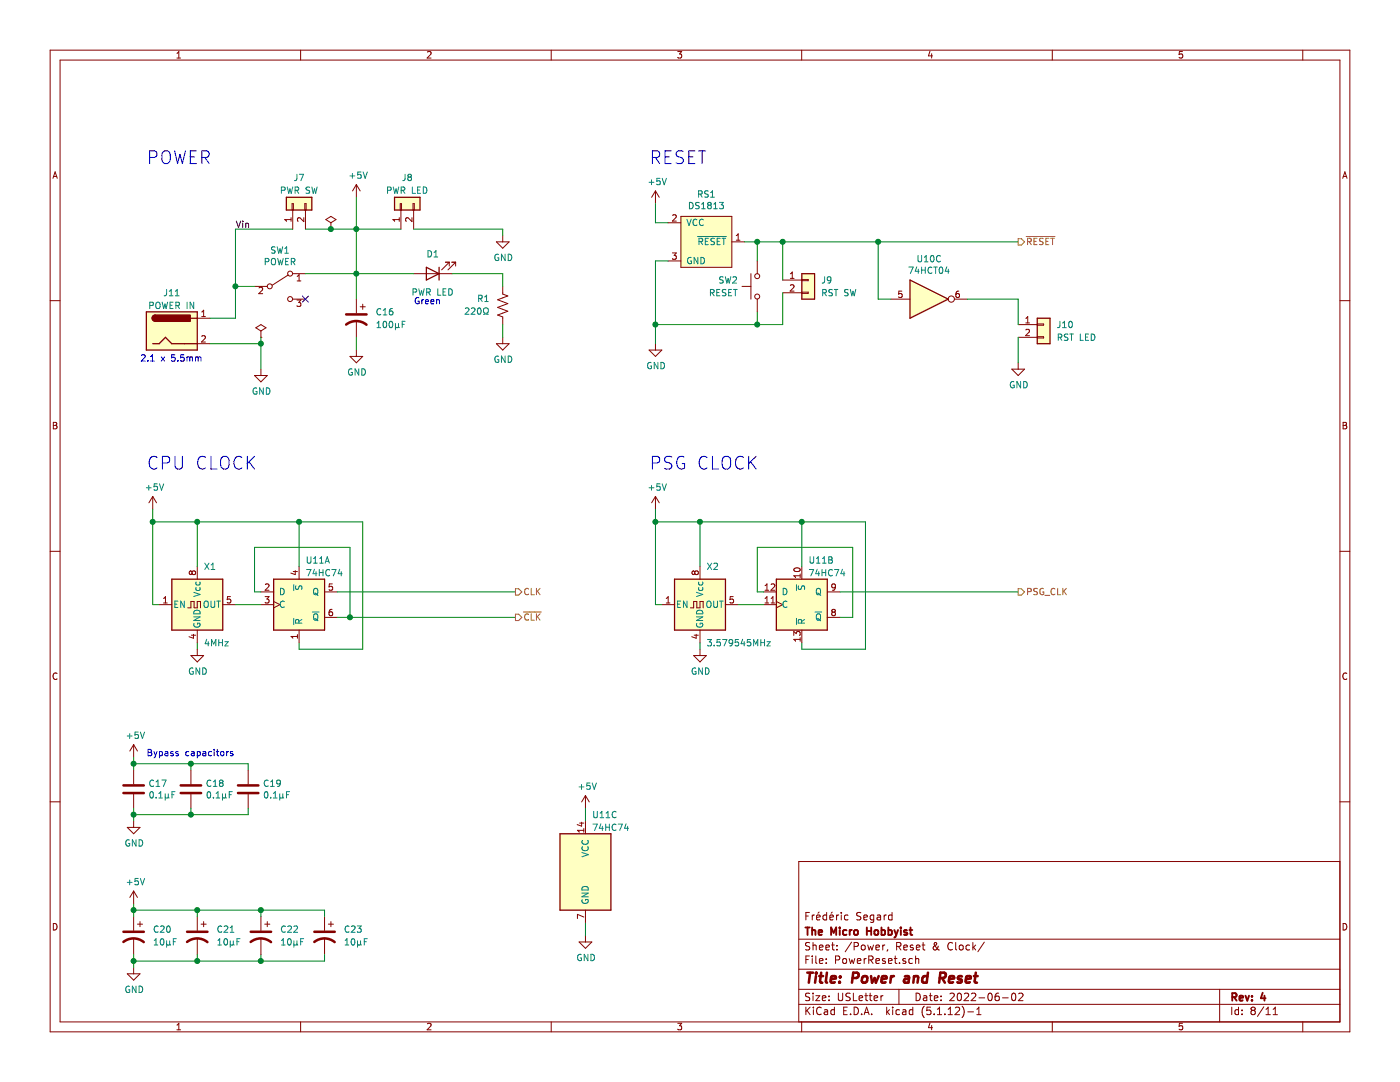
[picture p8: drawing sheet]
EESchema Schematic File Version 4
EELAYER 30 0
EELAYER END
$Descr USLetter 11000 8500
encoding utf-8
Sheet 8 11
Title "Power and Reset"
Date "2022-06-02"
Rev "4"
Comp "The Micro Hobbyist"
Comment1 "Frédéric Segard"
Comment2 ""
Comment3 ""
Comment4 ""
$EndDescr
$Comp
L 0_Fred's_Local_Library:DS1813 RS?
U 1 1
P 5550 1650
AR Path="/636FD437" Ref="RS?"  Part="1" 
AR Path="/62C3F3B9/636FD437" Ref="RS?"  Part="1" 
AR Path="/636AFA21/636FD437" Ref="RS1"  Part="1" 
F 0 "RS1" H 5550 1775 50  0000 C CNN
F 1 "DS1813" H 5550 1684 50  0000 C CNN
F 2 "Package_TO_SOT_THT:TO-92L_Inline_Wide" H 5550 1650 50  0001 C CNN
F 3 "" H 5550 1650 50  0001 C CNN
	1    5550 1650
	1    0    0    -1  
$EndComp
Wire Wire Line
	5250 1750 5150 1750
Wire Wire Line
	5150 1750 5150 1600
$Comp
L power:GND #PWR?
U 1 1
P 5150 2700
AR Path="/636FD446" Ref="#PWR?"  Part="1" 
AR Path="/62C3F3B9/636FD446" Ref="#PWR?"  Part="1" 
AR Path="/636AFA21/636FD446" Ref="#PWR047"  Part="1" 
F 0 "#PWR047" H 5150 2450 50  0001 C CNN
F 1 "GND" H 5155 2527 50  0000 C CNN
F 2 "" H 5150 2700 50  0001 C CNN
F 3 "" H 5150 2700 50  0001 C CNN
	1    5150 2700
	1    0    0    -1  
$EndComp
Wire Wire Line
	5950 2050 5950 1900
Wire Wire Line
	5950 1900 5850 1900
Wire Wire Line
	5950 2450 5950 2550
Wire Wire Line
	5950 2550 5150 2550
Wire Wire Line
	5250 2050 5150 2050
Wire Wire Line
	5150 2050 5150 2550
Connection ~ 5150 2550
Wire Wire Line
	5150 2700 5150 2550
$Comp
L power:+5V #PWR?
U 1 1
P 5150 1600
AR Path="/62918DA6" Ref="#PWR?"  Part="1" 
AR Path="/5F3EA81D/62918DA6" Ref="#PWR?"  Part="1" 
AR Path="/636AFA21/62918DA6" Ref="#PWR044"  Part="1" 
F 0 "#PWR044" H 5150 1450 50  0001 C CNN
F 1 "+5V" H 5165 1773 50  0000 C CNN
F 2 "" H 5150 1600 50  0001 C CNN
F 3 "" H 5150 1600 50  0001 C CNN
	1    5150 1600
	1    0    0    -1  
$EndComp
Wire Wire Line
	5950 1900 6150 1900
Connection ~ 5950 1900
Text Notes 1100 2850 0    50   ~ 0
2.1 x 5.5mm
Wire Wire Line
	3250 2150 2800 2150
Wire Wire Line
	1850 2250 2000 2250
Wire Wire Line
	1850 2500 1850 2250
Wire Wire Line
	1650 2500 1850 2500
$Comp
L Switch:SW_SPDT SW?
U 1 1
P 2200 2250
AR Path="/62918D98" Ref="SW?"  Part="1" 
AR Path="/63885FFC/62918D98" Ref="SW?"  Part="1" 
AR Path="/61BE126B/62918D98" Ref="SW?"  Part="1" 
AR Path="/61D74077/62918D98" Ref="SW?"  Part="1" 
AR Path="/621D2996/62918D98" Ref="SW?"  Part="1" 
AR Path="/636AFA21/62918D98" Ref="SW1"  Part="1" 
F 0 "SW1" H 2200 2535 50  0000 C CNN
F 1 "POWER" H 2200 2444 50  0000 C CNN
F 2 "0_Fred's_Local_Library:Microswitch_3mm_spacing_2" H 2200 2250 50  0001 C CNN
F 3 "~" H 2200 2250 50  0001 C CNN
	1    2200 2250
	1    0    0    -1  
$EndComp
$Comp
L Device:LED D?
U 1 1
P 3400 2150
AR Path="/62918D99" Ref="D?"  Part="1" 
AR Path="/63885FFC/62918D99" Ref="D?"  Part="1" 
AR Path="/61BE126B/62918D99" Ref="D?"  Part="1" 
AR Path="/61D74077/62918D99" Ref="D?"  Part="1" 
AR Path="/621D2996/62918D99" Ref="D?"  Part="1" 
AR Path="/636AFA21/62918D99" Ref="D1"  Part="1" 
F 0 "D1" H 3400 2000 50  0000 C CNN
F 1 "PWR LED" H 3400 2300 50  0000 C CNN
F 2 "LED_THT:LED_D3.0mm" H 3400 2150 50  0001 C CNN
F 3 "~" H 3400 2150 50  0001 C CNN
	1    3400 2150
	-1   0    0    1   
$EndComp
NoConn ~ 2400 2350
$Comp
L power:GND #PWR?
U 1 1
P 2050 2900
AR Path="/62918D9A" Ref="#PWR?"  Part="1" 
AR Path="/60CF5668/62918D9A" Ref="#PWR?"  Part="1" 
AR Path="/63885FFC/62918D9A" Ref="#PWR?"  Part="1" 
AR Path="/61BE126B/62918D9A" Ref="#PWR?"  Part="1" 
AR Path="/61D74077/62918D9A" Ref="#PWR?"  Part="1" 
AR Path="/621D2996/62918D9A" Ref="#PWR?"  Part="1" 
AR Path="/636AFA21/62918D9A" Ref="#PWR050"  Part="1" 
F 0 "#PWR050" H 2050 2650 50  0001 C CNN
F 1 "GND" H 2055 2727 50  0000 C CNN
F 2 "" H 2050 2900 50  0001 C CNN
F 3 "" H 2050 2900 50  0001 C CNN
	1    2050 2900
	1    0    0    -1  
$EndComp
Connection ~ 2800 2150
$Comp
L power:PWR_FLAG #FLG?
U 1 1
P 2050 2650
AR Path="/62AB6959" Ref="#FLG?"  Part="1" 
AR Path="/5F3EA81D/62AB6959" Ref="#FLG?"  Part="1" 
AR Path="/60CF5668/62AB6959" Ref="#FLG?"  Part="1" 
AR Path="/63885FFC/62AB6959" Ref="#FLG?"  Part="1" 
AR Path="/61BE126B/62AB6959" Ref="#FLG?"  Part="1" 
AR Path="/61D74077/62AB6959" Ref="#FLG?"  Part="1" 
AR Path="/621D2996/62AB6959" Ref="#FLG?"  Part="1" 
AR Path="/636AFA21/62AB6959" Ref="#FLG02"  Part="1" 
F 0 "#FLG02" H 2050 2725 50  0001 C CNN
F 1 "PWR_FLAG" V 2050 2778 50  0001 L CNN
F 2 "" H 2050 2650 50  0001 C CNN
F 3 "~" H 2050 2650 50  0001 C CNN
	1    2050 2650
	1    0    0    -1  
$EndComp
$Comp
L power:PWR_FLAG #FLG?
U 1 1
P 2600 1800
AR Path="/62AB695A" Ref="#FLG?"  Part="1" 
AR Path="/5F3EA81D/62AB695A" Ref="#FLG?"  Part="1" 
AR Path="/60CF5668/62AB695A" Ref="#FLG?"  Part="1" 
AR Path="/63885FFC/62AB695A" Ref="#FLG?"  Part="1" 
AR Path="/61BE126B/62AB695A" Ref="#FLG?"  Part="1" 
AR Path="/61D74077/62AB695A" Ref="#FLG?"  Part="1" 
AR Path="/621D2996/62AB695A" Ref="#FLG?"  Part="1" 
AR Path="/636AFA21/62AB695A" Ref="#FLG01"  Part="1" 
F 0 "#FLG01" H 2600 1875 50  0001 C CNN
F 1 "PWR_FLAG" V 2600 1928 50  0001 L CNN
F 2 "" H 2600 1800 50  0001 C CNN
F 3 "~" H 2600 1800 50  0001 C CNN
	1    2600 1800
	1    0    0    -1  
$EndComp
$Comp
L power:+5V #PWR?
U 1 1
P 2800 1550
AR Path="/62918D84" Ref="#PWR?"  Part="1" 
AR Path="/5F3EA81D/62918D84" Ref="#PWR?"  Part="1" 
AR Path="/60CF5668/62918D84" Ref="#PWR?"  Part="1" 
AR Path="/63885FFC/62918D84" Ref="#PWR?"  Part="1" 
AR Path="/61BE126B/62918D84" Ref="#PWR?"  Part="1" 
AR Path="/61D74077/62918D84" Ref="#PWR?"  Part="1" 
AR Path="/621D2996/62918D84" Ref="#PWR?"  Part="1" 
AR Path="/636AFA21/62918D84" Ref="#PWR043"  Part="1" 
F 0 "#PWR043" H 2800 1400 50  0001 C CNN
F 1 "+5V" H 2815 1723 50  0000 C CNN
F 2 "" H 2800 1550 50  0001 C CNN
F 3 "" H 2800 1550 50  0001 C CNN
	1    2800 1550
	1    0    0    -1  
$EndComp
Wire Wire Line
	2050 2900 2050 2700
$Comp
L Connector_Generic:Conn_01x02 J?
U 1 1
P 2300 1600
AR Path="/63885FFC/61E53ABB" Ref="J?"  Part="1" 
AR Path="/61BE126B/61E53ABB" Ref="J?"  Part="1" 
AR Path="/61E53ABB" Ref="J?"  Part="1" 
AR Path="/61D74077/61E53ABB" Ref="J?"  Part="1" 
AR Path="/621D2996/61E53ABB" Ref="J?"  Part="1" 
AR Path="/636AFA21/61E53ABB" Ref="J7"  Part="1" 
F 0 "J7" V 2500 1550 50  0000 C CNN
F 1 "PWR SW" V 2400 1550 50  0000 C CNN
F 2 "Connector_PinHeader_2.54mm:PinHeader_1x02_P2.54mm_Vertical" H 2300 1600 50  0001 C CNN
F 3 "~" H 2300 1600 50  0001 C CNN
	1    2300 1600
	0    -1   -1   0   
$EndComp
Wire Wire Line
	1850 2250 1850 1800
Wire Wire Line
	1850 1800 2300 1800
Connection ~ 1850 2250
Wire Wire Line
	3150 1800 2800 1800
Connection ~ 2800 1800
Wire Wire Line
	2800 1800 2800 2150
$Comp
L Connector_Generic:Conn_01x02 J?
U 1 1
P 3150 1600
AR Path="/63885FFC/61E53ADF" Ref="J?"  Part="1" 
AR Path="/61BE126B/61E53ADF" Ref="J?"  Part="1" 
AR Path="/61E53ADF" Ref="J?"  Part="1" 
AR Path="/61D74077/61E53ADF" Ref="J?"  Part="1" 
AR Path="/621D2996/61E53ADF" Ref="J?"  Part="1" 
AR Path="/636AFA21/61E53ADF" Ref="J8"  Part="1" 
F 0 "J8" V 3350 1550 50  0000 C CNN
F 1 "PWR LED" V 3250 1550 50  0000 C CNN
F 2 "Connector_PinHeader_2.54mm:PinHeader_1x02_P2.54mm_Vertical" H 3150 1600 50  0001 C CNN
F 3 "~" H 3150 1600 50  0001 C CNN
	1    3150 1600
	0    -1   -1   0   
$EndComp
Wire Wire Line
	2400 1800 2600 1800
Wire Wire Line
	2800 1550 2800 1800
Wire Wire Line
	2050 2650 2050 2700
$Comp
L Connector:Barrel_Jack J?
U 1 1
P 1350 2600
AR Path="/60CF5668/62918D85" Ref="J?"  Part="1" 
AR Path="/62918D85" Ref="J?"  Part="1" 
AR Path="/63885FFC/62918D85" Ref="J?"  Part="1" 
AR Path="/61BE126B/62918D85" Ref="J?"  Part="1" 
AR Path="/61D74077/62918D85" Ref="J?"  Part="1" 
AR Path="/621D2996/62918D85" Ref="J?"  Part="1" 
AR Path="/636AFA21/62918D85" Ref="J11"  Part="1" 
F 0 "J11" H 1350 2900 50  0000 C CNN
F 1 "POWER IN" H 1350 2800 50  0000 C CNN
F 2 "Connector_BarrelJack:BarrelJack_Horizontal" H 1400 2560 50  0001 C CNN
F 3 "~" H 1400 2560 50  0001 C CNN
	1    1350 2600
	1    0    0    -1  
$EndComp
Text Notes 3250 2400 0    50   ~ 0
Green
$Comp
L Device:C C?
U 1 1
P 1050 6200
AR Path="/6229247C" Ref="C?"  Part="1" 
AR Path="/63D20D31/6229247C" Ref="C?"  Part="1" 
AR Path="/62C3F3B9/6229247C" Ref="C?"  Part="1" 
AR Path="/636AFA21/6229247C" Ref="C17"  Part="1" 
F 0 "C17" H 1165 6246 50  0000 L CNN
F 1 "0.1µF" H 1165 6155 50  0000 L CNN
F 2 "Capacitor_THT:C_Disc_D3.0mm_W1.6mm_P2.50mm" H 1088 6050 50  0001 C CNN
F 3 "~" H 1050 6200 50  0001 C CNN
	1    1050 6200
	1    0    0    -1  
$EndComp
$Comp
L power:GND #PWR?
U 1 1
P 1050 6450
AR Path="/62292482" Ref="#PWR?"  Part="1" 
AR Path="/63D20D31/62292482" Ref="#PWR?"  Part="1" 
AR Path="/62C3F3B9/62292482" Ref="#PWR?"  Part="1" 
AR Path="/636AFA21/62292482" Ref="#PWR057"  Part="1" 
F 0 "#PWR057" H 1050 6200 50  0001 C CNN
F 1 "GND" H 1055 6277 50  0000 C CNN
F 2 "" H 1050 6450 50  0001 C CNN
F 3 "" H 1050 6450 50  0001 C CNN
	1    1050 6450
	1    0    0    -1  
$EndComp
$Comp
L power:+5V #PWR?
U 1 1
P 1050 5950
AR Path="/62AB6964" Ref="#PWR?"  Part="1" 
AR Path="/63D20D31/62AB6964" Ref="#PWR?"  Part="1" 
AR Path="/62C3F3B9/62AB6964" Ref="#PWR?"  Part="1" 
AR Path="/636AFA21/62AB6964" Ref="#PWR055"  Part="1" 
F 0 "#PWR055" H 1050 5800 50  0001 C CNN
F 1 "+5V" H 1065 6123 50  0000 C CNN
F 2 "" H 1050 5950 50  0001 C CNN
F 3 "" H 1050 5950 50  0001 C CNN
	1    1050 5950
	1    0    0    -1  
$EndComp
Text Notes 1150 5950 0    50   ~ 0
Bypass capacitors
$Comp
L Connector_Generic:Conn_01x02 J?
U 1 1
P 6350 2200
AR Path="/63885FFC/61CE43E2" Ref="J?"  Part="1" 
AR Path="/61BE126B/61CE43E2" Ref="J?"  Part="1" 
AR Path="/61CE43E2" Ref="J?"  Part="1" 
AR Path="/61D74077/61CE43E2" Ref="J?"  Part="1" 
AR Path="/621D2996/61CE43E2" Ref="J?"  Part="1" 
AR Path="/636AFA21/61CE43E2" Ref="J9"  Part="1" 
F 0 "J9" H 6450 2200 50  0000 L CNN
F 1 "RST SW" H 6450 2100 50  0000 L CNN
F 2 "Connector_PinHeader_2.54mm:PinHeader_1x02_P2.54mm_Vertical" H 6350 2200 50  0001 C CNN
F 3 "~" H 6350 2200 50  0001 C CNN
	1    6350 2200
	1    0    0    -1  
$EndComp
Wire Wire Line
	6150 2200 6150 1900
Wire Wire Line
	6150 2300 6150 2550
Wire Wire Line
	6150 2550 5950 2550
Connection ~ 5950 2550
$Comp
L Switch:SW_Push SW2
U 1 1
P 5950 2250
F 0 "SW2" V 5900 2400 50  0000 L CNN
F 1 "RESET" V 6000 2400 50  0000 L CNN
F 2 "Button_Switch_THT:SW_PUSH_6mm" H 5950 2450 50  0001 C CNN
F 3 "~" H 5950 2450 50  0001 C CNN
	1    5950 2250
	0    -1   1    0   
$EndComp
Text HLabel 8000 1900 2    50   Output ~ 0
~RESET
Wire Wire Line
	3550 2150 3950 2150
Wire Wire Line
	3950 2150 3950 2250
$Comp
L Device:R_US R?
U 1 1
P 3950 2400
AR Path="/62A4F544" Ref="R?"  Part="1" 
AR Path="/62C3F3B9/62A4F544" Ref="R?"  Part="1" 
AR Path="/61D84C49/62A4F544" Ref="R?"  Part="1" 
AR Path="/636AFA21/62A4F544" Ref="R1"  Part="1" 
F 0 "R1" H 4050 2350 50  0000 L CNN
F 1 "220Ω" H 4050 2450 50  0000 L CNN
F 2 "Resistor_THT:R_Axial_DIN0207_L6.3mm_D2.5mm_P10.16mm_Horizontal" V 3990 2390 50  0001 C CNN
F 3 "~" H 3950 2400 50  0001 C CNN
	1    3950 2400
	-1   0    0    1   
$EndComp
$Comp
L power:GND #PWR?
U 1 1
P 3950 2650
AR Path="/62918D96" Ref="#PWR?"  Part="1" 
AR Path="/60CF5668/62918D96" Ref="#PWR?"  Part="1" 
AR Path="/63885FFC/62918D96" Ref="#PWR?"  Part="1" 
AR Path="/61BE126B/62918D96" Ref="#PWR?"  Part="1" 
AR Path="/61D74077/62918D96" Ref="#PWR?"  Part="1" 
AR Path="/621D2996/62918D96" Ref="#PWR?"  Part="1" 
AR Path="/636AFA21/62918D96" Ref="#PWR046"  Part="1" 
F 0 "#PWR046" H 3950 2400 50  0001 C CNN
F 1 "GND" H 3955 2477 50  0000 C CNN
F 2 "" H 3950 2650 50  0001 C CNN
F 3 "" H 3950 2650 50  0001 C CNN
	1    3950 2650
	1    0    0    -1  
$EndComp
Wire Wire Line
	3950 2650 3950 2550
Wire Wire Line
	3250 1800 3950 1800
Wire Wire Line
	3950 1800 3950 1850
$Comp
L power:GND #PWR?
U 1 1
P 3950 1850
AR Path="/62A5573E" Ref="#PWR?"  Part="1" 
AR Path="/60CF5668/62A5573E" Ref="#PWR?"  Part="1" 
AR Path="/63885FFC/62A5573E" Ref="#PWR?"  Part="1" 
AR Path="/61BE126B/62A5573E" Ref="#PWR?"  Part="1" 
AR Path="/61D74077/62A5573E" Ref="#PWR?"  Part="1" 
AR Path="/621D2996/62A5573E" Ref="#PWR?"  Part="1" 
AR Path="/636AFA21/62A5573E" Ref="#PWR045"  Part="1" 
F 0 "#PWR045" H 3950 1600 50  0001 C CNN
F 1 "GND" H 3955 1677 50  0000 C CNN
F 2 "" H 3950 1850 50  0001 C CNN
F 3 "" H 3950 1850 50  0001 C CNN
	1    3950 1850
	1    0    0    -1  
$EndComp
Wire Wire Line
	1050 6350 1050 6400
Wire Wire Line
	1050 5950 1050 6000
Wire Wire Line
	2850 5100 2850 4100
$Comp
L power:GND #PWR?
U 1 1
P 4600 7350
AR Path="/61F09070" Ref="#PWR?"  Part="1" 
AR Path="/63D20D31/61F09070" Ref="#PWR?"  Part="1" 
AR Path="/62C3F3B9/61F09070" Ref="#PWR?"  Part="1" 
AR Path="/61D84C49/61F09070" Ref="#PWR?"  Part="1" 
AR Path="/636AFA21/61F09070" Ref="#PWR059"  Part="1" 
F 0 "#PWR059" H 4600 7100 50  0001 C CNN
F 1 "GND" H 4605 7177 50  0000 C CNN
F 2 "" H 4600 7350 50  0001 C CNN
F 3 "" H 4600 7350 50  0001 C CNN
	1    4600 7350
	1    0    0    -1  
$EndComp
$Comp
L power:+5V #PWR?
U 1 1
P 4600 6350
AR Path="/61F09076" Ref="#PWR?"  Part="1" 
AR Path="/63D20D31/61F09076" Ref="#PWR?"  Part="1" 
AR Path="/62C3F3B9/61F09076" Ref="#PWR?"  Part="1" 
AR Path="/61D84C49/61F09076" Ref="#PWR?"  Part="1" 
AR Path="/636AFA21/61F09076" Ref="#PWR056"  Part="1" 
F 0 "#PWR056" H 4600 6200 50  0001 C CNN
F 1 "+5V" H 4615 6523 50  0000 C CNN
F 2 "" H 4600 6350 50  0001 C CNN
F 3 "" H 4600 6350 50  0001 C CNN
	1    4600 6350
	1    0    0    -1  
$EndComp
$Comp
L 74xx:74HC74 U?
U 3 1
P 4600 6850
AR Path="/61F0907C" Ref="U?"  Part="3" 
AR Path="/63D20D31/61F0907C" Ref="U?"  Part="3" 
AR Path="/62C3F3B9/61F0907C" Ref="U?"  Part="3" 
AR Path="/61D84C49/61F0907C" Ref="U?"  Part="3" 
AR Path="/636AFA21/61F0907C" Ref="U11"  Part="3" 
F 0 "U11" H 4650 7300 50  0000 L CNN
F 1 "74HC74" H 4650 7200 50  0000 L CNN
F 2 "Package_DIP:DIP-14_W7.62mm_Socket" H 4600 6850 50  0001 C CNN
F 3 "74xx/74hc_hct74.pdf" H 4600 6850 50  0001 C CNN
	3    4600 6850
	1    0    0    -1  
$EndComp
Wire Wire Line
	4600 7350 4600 7250
Wire Wire Line
	4600 6450 4600 6350
$Comp
L 74xx:74HC74 U?
U 1 1
P 2350 4750
AR Path="/61F090A6" Ref="U?"  Part="1" 
AR Path="/63D20D31/61F090A6" Ref="U?"  Part="1" 
AR Path="/62C3F3B9/61F090A6" Ref="U?"  Part="1" 
AR Path="/61D84C49/61F090A6" Ref="U?"  Part="2" 
AR Path="/636AFA21/61F090A6" Ref="U11"  Part="1" 
F 0 "U11" H 2400 5100 50  0000 L CNN
F 1 "74HC74" H 2400 5000 50  0000 L CNN
F 2 "Package_DIP:DIP-14_W7.62mm_Socket" H 2350 4750 50  0001 C CNN
F 3 "74xx/74hc_hct74.pdf" H 2350 4750 50  0001 C CNN
	1    2350 4750
	1    0    0    -1  
$EndComp
$Comp
L Oscillator:CXO_DIP8 X?
U 1 1
P 1550 4750
AR Path="/62918D8A" Ref="X?"  Part="1" 
AR Path="/60CF5668/62918D8A" Ref="X?"  Part="1" 
AR Path="/63D20D31/62918D8A" Ref="X?"  Part="1" 
AR Path="/62C3F3B9/62918D8A" Ref="X?"  Part="1" 
AR Path="/61D84C49/62918D8A" Ref="X?"  Part="1" 
AR Path="/636AFA21/62918D8A" Ref="X1"  Part="1" 
F 0 "X1" H 1600 5050 50  0000 L CNN
F 1 "4MHz" H 1600 4450 50  0000 L CNN
F 2 "Oscillator:Oscillator_DIP-8" H 2000 4400 50  0001 C CNN
F 3 "http://cdn-reichelt.de/documents/datenblatt/B400/OSZI.pdf" H 1450 4750 50  0001 C CNN
	1    1550 4750
	1    0    0    -1  
$EndComp
Wire Wire Line
	1200 4000 1200 4100
Wire Wire Line
	1550 5050 1550 5100
$Comp
L power:GND #PWR?
U 1 1
P 1550 5100
AR Path="/62918D8B" Ref="#PWR?"  Part="1" 
AR Path="/63D20D31/62918D8B" Ref="#PWR?"  Part="1" 
AR Path="/62C3F3B9/62918D8B" Ref="#PWR?"  Part="1" 
AR Path="/61D84C49/62918D8B" Ref="#PWR?"  Part="1" 
AR Path="/636AFA21/62918D8B" Ref="#PWR053"  Part="1" 
F 0 "#PWR053" H 1550 4850 50  0001 C CNN
F 1 "GND" H 1555 4927 50  0000 C CNN
F 2 "" H 1550 5100 50  0001 C CNN
F 3 "" H 1550 5100 50  0001 C CNN
	1    1550 5100
	1    0    0    -1  
$EndComp
$Comp
L power:+5V #PWR?
U 1 1
P 1200 4000
AR Path="/62918D8C" Ref="#PWR?"  Part="1" 
AR Path="/63D20D31/62918D8C" Ref="#PWR?"  Part="1" 
AR Path="/62C3F3B9/62918D8C" Ref="#PWR?"  Part="1" 
AR Path="/61D84C49/62918D8C" Ref="#PWR?"  Part="1" 
AR Path="/636AFA21/62918D8C" Ref="#PWR051"  Part="1" 
F 0 "#PWR051" H 1200 3850 50  0001 C CNN
F 1 "+5V" H 1215 4173 50  0000 C CNN
F 2 "" H 1200 4000 50  0001 C CNN
F 3 "" H 1200 4000 50  0001 C CNN
	1    1200 4000
	1    0    0    -1  
$EndComp
Wire Wire Line
	1250 4750 1200 4750
Wire Wire Line
	2650 4850 2750 4850
Wire Wire Line
	2750 4850 2750 4300
Wire Wire Line
	2750 4300 2000 4300
Wire Wire Line
	2000 4650 2050 4650
Wire Wire Line
	2350 5050 2350 5100
Wire Wire Line
	2350 5100 2850 5100
Wire Wire Line
	2850 4100 2350 4100
Wire Wire Line
	2350 4450 2350 4100
Connection ~ 2350 4100
Connection ~ 1200 4100
Wire Wire Line
	1200 4100 1200 4750
Wire Wire Line
	1550 4450 1550 4100
Wire Wire Line
	1200 4100 1550 4100
Connection ~ 1550 4100
Wire Wire Line
	2000 4300 2000 4650
Wire Wire Line
	1550 4100 2350 4100
Text HLabel 4050 4650 2    50   Output ~ 0
CLK
Text HLabel 4050 4850 2    50   Output ~ 0
~CLK
Wire Wire Line
	1500 6400 1050 6400
Wire Wire Line
	1500 6000 1050 6000
Wire Wire Line
	1500 6350 1500 6400
Wire Wire Line
	1500 6050 1500 6000
$Comp
L Device:C C?
U 1 1
P 1500 6200
AR Path="/62918D8D" Ref="C?"  Part="1" 
AR Path="/63D20D31/62918D8D" Ref="C?"  Part="1" 
AR Path="/62C3F3B9/62918D8D" Ref="C?"  Part="1" 
AR Path="/61D84C49/62918D8D" Ref="C?"  Part="1" 
AR Path="/636AFA21/62918D8D" Ref="C18"  Part="1" 
F 0 "C18" H 1615 6246 50  0000 L CNN
F 1 "0.1µF" H 1615 6155 50  0000 L CNN
F 2 "Capacitor_THT:C_Disc_D3.0mm_W1.6mm_P2.50mm" H 1538 6050 50  0001 C CNN
F 3 "~" H 1500 6200 50  0001 C CNN
	1    1500 6200
	1    0    0    -1  
$EndComp
Text Notes 1150 1300 0    100  ~ 0
POWER
Text Notes 1150 3700 0    100  ~ 0
CPU CLOCK
Text Notes 5100 1300 0    100  ~ 0
RESET
Wire Wire Line
	2400 2150 2800 2150
Connection ~ 2600 1800
Wire Wire Line
	2600 1800 2800 1800
Connection ~ 1050 6000
Wire Wire Line
	1050 6000 1050 6050
Connection ~ 1050 6400
Wire Wire Line
	1050 6400 1050 6450
$Comp
L Device:CP1 C?
U 1 1
P 2800 2500
AR Path="/61BE126B/62555D1D" Ref="C?"  Part="1" 
AR Path="/62555D1D" Ref="C?"  Part="1" 
AR Path="/61D74077/62555D1D" Ref="C?"  Part="1" 
AR Path="/621D2996/62555D1D" Ref="C?"  Part="1" 
AR Path="/636AFA21/62555D1D" Ref="C16"  Part="1" 
AR Path="/61DA6806/62555D1D" Ref="C?"  Part="1" 
F 0 "C16" H 2650 2550 50  0000 R CNN
F 1 "100µF" H 2650 2450 50  0000 R CNN
F 2 "Capacitor_THT:CP_Radial_D8.0mm_P3.80mm" H 2800 2500 50  0001 C CNN
F 3 "~" H 2800 2500 50  0001 C CNN
	1    2800 2500
	-1   0    0    -1  
$EndComp
Wire Wire Line
	2800 2350 2800 2150
Wire Wire Line
	2800 2650 2800 2750
$Comp
L power:GND #PWR?
U 1 1
P 2800 2750
AR Path="/625622D9" Ref="#PWR?"  Part="1" 
AR Path="/60CF5668/625622D9" Ref="#PWR?"  Part="1" 
AR Path="/63885FFC/625622D9" Ref="#PWR?"  Part="1" 
AR Path="/61BE126B/625622D9" Ref="#PWR?"  Part="1" 
AR Path="/61D74077/625622D9" Ref="#PWR?"  Part="1" 
AR Path="/621D2996/625622D9" Ref="#PWR?"  Part="1" 
AR Path="/636AFA21/625622D9" Ref="#PWR048"  Part="1" 
F 0 "#PWR048" H 2800 2500 50  0001 C CNN
F 1 "GND" H 2805 2577 50  0000 C CNN
F 2 "" H 2800 2750 50  0001 C CNN
F 3 "" H 2800 2750 50  0001 C CNN
	1    2800 2750
	1    0    0    -1  
$EndComp
Connection ~ 2050 2700
Wire Wire Line
	1650 2700 2050 2700
$Comp
L Device:CP1 C?
U 1 1
P 1050 7350
AR Path="/61BE126B/628A1911" Ref="C?"  Part="1" 
AR Path="/628A1911" Ref="C?"  Part="1" 
AR Path="/61D74077/628A1911" Ref="C?"  Part="1" 
AR Path="/621D2996/628A1911" Ref="C?"  Part="1" 
AR Path="/636AFA21/628A1911" Ref="C20"  Part="1" 
AR Path="/61DA6806/628A1911" Ref="C?"  Part="1" 
F 0 "C20" H 900 7400 50  0000 R CNN
F 1 "10µF" H 900 7300 50  0000 R CNN
F 2 "Capacitor_THT:CP_Radial_D6.3mm_P2.50mm" H 1050 7350 50  0001 C CNN
F 3 "~" H 1050 7350 50  0001 C CNN
	1    1050 7350
	-1   0    0    -1  
$EndComp
$Comp
L Device:CP1 C?
U 1 1
P 1550 7350
AR Path="/61BE126B/628A1917" Ref="C?"  Part="1" 
AR Path="/628A1917" Ref="C?"  Part="1" 
AR Path="/61D74077/628A1917" Ref="C?"  Part="1" 
AR Path="/621D2996/628A1917" Ref="C?"  Part="1" 
AR Path="/636AFA21/628A1917" Ref="C21"  Part="1" 
AR Path="/61DA6806/628A1917" Ref="C?"  Part="1" 
F 0 "C21" H 1400 7400 50  0000 R CNN
F 1 "10µF" H 1400 7300 50  0000 R CNN
F 2 "Capacitor_THT:CP_Radial_D6.3mm_P2.50mm" H 1550 7350 50  0001 C CNN
F 3 "~" H 1550 7350 50  0001 C CNN
	1    1550 7350
	-1   0    0    -1  
$EndComp
$Comp
L Device:CP1 C?
U 1 1
P 2050 7350
AR Path="/61BE126B/628A191D" Ref="C?"  Part="1" 
AR Path="/628A191D" Ref="C?"  Part="1" 
AR Path="/61D74077/628A191D" Ref="C?"  Part="1" 
AR Path="/621D2996/628A191D" Ref="C?"  Part="1" 
AR Path="/636AFA21/628A191D" Ref="C22"  Part="1" 
AR Path="/61DA6806/628A191D" Ref="C?"  Part="1" 
F 0 "C22" H 1900 7400 50  0000 R CNN
F 1 "10µF" H 1900 7300 50  0000 R CNN
F 2 "Capacitor_THT:CP_Radial_D6.3mm_P2.50mm" H 2050 7350 50  0001 C CNN
F 3 "~" H 2050 7350 50  0001 C CNN
	1    2050 7350
	-1   0    0    -1  
$EndComp
$Comp
L power:GND #PWR?
U 1 1
P 1050 7600
AR Path="/61DA6806/62918D93" Ref="#PWR?"  Part="1" 
AR Path="/636AFA21/62918D93" Ref="#PWR060"  Part="1" 
F 0 "#PWR060" H 1050 7350 50  0001 C CNN
F 1 "GND" H 1055 7427 50  0000 C CNN
F 2 "" H 1050 7600 50  0001 C CNN
F 3 "" H 1050 7600 50  0001 C CNN
	1    1050 7600
	1    0    0    -1  
$EndComp
$Comp
L power:+5V #PWR?
U 1 1
P 1050 7100
AR Path="/61D87109/62918D94" Ref="#PWR?"  Part="1" 
AR Path="/62918D94" Ref="#PWR?"  Part="1" 
AR Path="/61DA6806/62918D94" Ref="#PWR?"  Part="1" 
AR Path="/636AFA21/62918D94" Ref="#PWR058"  Part="1" 
F 0 "#PWR058" H 1050 6950 50  0001 C CNN
F 1 "+5V" H 1065 7273 50  0000 C CNN
F 2 "" H 1050 7100 50  0001 C CNN
F 3 "" H 1050 7100 50  0001 C CNN
	1    1050 7100
	1    0    0    -1  
$EndComp
Wire Wire Line
	1050 7500 1050 7550
Wire Wire Line
	1050 7550 1550 7550
Connection ~ 1050 7550
Wire Wire Line
	1050 7550 1050 7600
Wire Wire Line
	1050 7150 1050 7200
Wire Wire Line
	1050 7150 1050 7100
Connection ~ 1050 7150
Wire Wire Line
	1550 7150 1550 7200
Connection ~ 1550 7150
Wire Wire Line
	1550 7150 1050 7150
Wire Wire Line
	2050 7150 2050 7200
Wire Wire Line
	2050 7150 1550 7150
Wire Wire Line
	2050 7500 2050 7550
Wire Wire Line
	1550 7500 1550 7550
Connection ~ 1550 7550
Wire Wire Line
	1550 7550 2050 7550
Connection ~ 6150 1900
Wire Wire Line
	2750 4850 4050 4850
Connection ~ 2750 4850
Text Label 1850 1800 0    50   ~ 0
Vin
Wire Wire Line
	1850 4750 2050 4750
Wire Wire Line
	2650 4650 4050 4650
Wire Wire Line
	6800 5100 6800 4100
$Comp
L 74xx:74HC74 U?
U 2 1
P 6300 4750
AR Path="/62E0FCA3" Ref="U?"  Part="1" 
AR Path="/63D20D31/62E0FCA3" Ref="U?"  Part="1" 
AR Path="/62C3F3B9/62E0FCA3" Ref="U?"  Part="1" 
AR Path="/61D84C49/62E0FCA3" Ref="U?"  Part="2" 
AR Path="/636AFA21/62E0FCA3" Ref="U11"  Part="2" 
F 0 "U11" H 6350 5100 50  0000 L CNN
F 1 "74HC74" H 6350 5000 50  0000 L CNN
F 2 "Package_DIP:DIP-14_W7.62mm_Socket" H 6300 4750 50  0001 C CNN
F 3 "74xx/74hc_hct74.pdf" H 6300 4750 50  0001 C CNN
	2    6300 4750
	1    0    0    -1  
$EndComp
$Comp
L Oscillator:CXO_DIP8 X?
U 1 1
P 5500 4750
AR Path="/62E0FCA9" Ref="X?"  Part="1" 
AR Path="/60CF5668/62E0FCA9" Ref="X?"  Part="1" 
AR Path="/63D20D31/62E0FCA9" Ref="X?"  Part="1" 
AR Path="/62C3F3B9/62E0FCA9" Ref="X?"  Part="1" 
AR Path="/61D84C49/62E0FCA9" Ref="X?"  Part="1" 
AR Path="/636AFA21/62E0FCA9" Ref="X2"  Part="1" 
F 0 "X2" H 5550 5050 50  0000 L CNN
F 1 "3.579545MHz" H 5550 4450 50  0000 L CNN
F 2 "Oscillator:Oscillator_DIP-8" H 5950 4400 50  0001 C CNN
F 3 "http://cdn-reichelt.de/documents/datenblatt/B400/OSZI.pdf" H 5400 4750 50  0001 C CNN
	1    5500 4750
	1    0    0    -1  
$EndComp
Wire Wire Line
	5150 4000 5150 4100
Wire Wire Line
	5500 5050 5500 5100
$Comp
L power:GND #PWR?
U 1 1
P 5500 5100
AR Path="/62918DA1" Ref="#PWR?"  Part="1" 
AR Path="/63D20D31/62918DA1" Ref="#PWR?"  Part="1" 
AR Path="/62C3F3B9/62918DA1" Ref="#PWR?"  Part="1" 
AR Path="/61D84C49/62918DA1" Ref="#PWR?"  Part="1" 
AR Path="/636AFA21/62918DA1" Ref="#PWR054"  Part="1" 
F 0 "#PWR054" H 5500 4850 50  0001 C CNN
F 1 "GND" H 5505 4927 50  0000 C CNN
F 2 "" H 5500 5100 50  0001 C CNN
F 3 "" H 5500 5100 50  0001 C CNN
	1    5500 5100
	1    0    0    -1  
$EndComp
$Comp
L power:+5V #PWR?
U 1 1
P 5150 4000
AR Path="/62918DA2" Ref="#PWR?"  Part="1" 
AR Path="/63D20D31/62918DA2" Ref="#PWR?"  Part="1" 
AR Path="/62C3F3B9/62918DA2" Ref="#PWR?"  Part="1" 
AR Path="/61D84C49/62918DA2" Ref="#PWR?"  Part="1" 
AR Path="/636AFA21/62918DA2" Ref="#PWR052"  Part="1" 
F 0 "#PWR052" H 5150 3850 50  0001 C CNN
F 1 "+5V" H 5165 4173 50  0000 C CNN
F 2 "" H 5150 4000 50  0001 C CNN
F 3 "" H 5150 4000 50  0001 C CNN
	1    5150 4000
	1    0    0    -1  
$EndComp
Wire Wire Line
	5200 4750 5150 4750
Wire Wire Line
	6600 4850 6700 4850
Wire Wire Line
	6700 4850 6700 4300
Wire Wire Line
	6700 4300 5950 4300
Wire Wire Line
	5950 4650 6000 4650
Wire Wire Line
	6300 5050 6300 5100
Wire Wire Line
	6300 5100 6800 5100
Wire Wire Line
	6800 4100 6300 4100
Wire Wire Line
	6300 4450 6300 4100
Connection ~ 6300 4100
Connection ~ 5150 4100
Wire Wire Line
	5150 4100 5150 4750
Wire Wire Line
	5500 4450 5500 4100
Wire Wire Line
	5150 4100 5500 4100
Connection ~ 5500 4100
Wire Wire Line
	5950 4300 5950 4650
Wire Wire Line
	5500 4100 6300 4100
Text HLabel 8000 4650 2    50   Output ~ 0
PSG_CLK
Text Notes 5100 3700 0    100  ~ 0
PSG CLOCK
Wire Wire Line
	5800 4750 6000 4750
Wire Wire Line
	6600 4650 8000 4650
Wire Wire Line
	1950 6400 1500 6400
Wire Wire Line
	1950 6000 1500 6000
Wire Wire Line
	1950 6350 1950 6400
Wire Wire Line
	1950 6050 1950 6000
$Comp
L Device:C C?
U 1 1
P 1950 6200
AR Path="/62E2E387" Ref="C?"  Part="1" 
AR Path="/63D20D31/62E2E387" Ref="C?"  Part="1" 
AR Path="/62C3F3B9/62E2E387" Ref="C?"  Part="1" 
AR Path="/61D84C49/62E2E387" Ref="C?"  Part="1" 
AR Path="/636AFA21/62E2E387" Ref="C19"  Part="1" 
F 0 "C19" H 2065 6246 50  0000 L CNN
F 1 "0.1µF" H 2065 6155 50  0000 L CNN
F 2 "Capacitor_THT:C_Disc_D3.0mm_W1.6mm_P2.50mm" H 1988 6050 50  0001 C CNN
F 3 "~" H 1950 6200 50  0001 C CNN
	1    1950 6200
	1    0    0    -1  
$EndComp
Connection ~ 1500 6000
Connection ~ 1500 6400
$Comp
L Device:CP1 C?
U 1 1
P 2550 7350
AR Path="/61BE126B/629A9FA0" Ref="C?"  Part="1" 
AR Path="/629A9FA0" Ref="C?"  Part="1" 
AR Path="/61D74077/629A9FA0" Ref="C?"  Part="1" 
AR Path="/621D2996/629A9FA0" Ref="C?"  Part="1" 
AR Path="/636AFA21/629A9FA0" Ref="C23"  Part="1" 
AR Path="/61DA6806/629A9FA0" Ref="C?"  Part="1" 
F 0 "C23" H 2400 7400 50  0000 R CNN
F 1 "10µF" H 2400 7300 50  0000 R CNN
F 2 "Capacitor_THT:CP_Radial_D6.3mm_P2.50mm" H 2550 7350 50  0001 C CNN
F 3 "~" H 2550 7350 50  0001 C CNN
	1    2550 7350
	-1   0    0    -1  
$EndComp
Wire Wire Line
	2550 7150 2550 7200
Wire Wire Line
	2550 7150 2050 7150
Wire Wire Line
	2550 7500 2550 7550
Wire Wire Line
	2050 7550 2550 7550
Connection ~ 2050 7150
Connection ~ 2050 7550
Wire Wire Line
	6150 1900 6900 1900
$Comp
L 74xx:74HC04 U?
U 3 1
P 7300 2350
AR Path="/622E9471/6267CD37" Ref="U?"  Part="2" 
AR Path="/636AFA21/6267CD37" Ref="U10"  Part="3" 
F 0 "U10" H 7300 2667 50  0000 C CNN
F 1 "74HCT04" H 7300 2576 50  0000 C CNN
F 2 "Package_DIP:DIP-14_W7.62mm_Socket" H 7300 2350 50  0001 C CNN
F 3 "https://assets.nexperia.com/documents/data-sheet/74HC_HCT04.pdf" H 7300 2350 50  0001 C CNN
	3    7300 2350
	1    0    0    -1  
$EndComp
Wire Wire Line
	7000 2350 6900 2350
Wire Wire Line
	6900 2350 6900 1900
Connection ~ 6900 1900
Wire Wire Line
	6900 1900 8000 1900
Wire Wire Line
	7600 2350 8000 2350
Wire Wire Line
	8000 2350 8000 2550
$Comp
L Connector_Generic:Conn_01x02 J?
U 1 1
P 8200 2550
AR Path="/63885FFC/62689EC0" Ref="J?"  Part="1" 
AR Path="/61BE126B/62689EC0" Ref="J?"  Part="1" 
AR Path="/62689EC0" Ref="J?"  Part="1" 
AR Path="/61D74077/62689EC0" Ref="J?"  Part="1" 
AR Path="/621D2996/62689EC0" Ref="J?"  Part="1" 
AR Path="/636AFA21/62689EC0" Ref="J10"  Part="1" 
F 0 "J10" H 8300 2550 50  0000 L CNN
F 1 "RST LED" H 8300 2450 50  0000 L CNN
F 2 "Connector_PinHeader_2.54mm:PinHeader_1x02_P2.54mm_Vertical" H 8200 2550 50  0001 C CNN
F 3 "~" H 8200 2550 50  0001 C CNN
	1    8200 2550
	1    0    0    -1  
$EndComp
Wire Wire Line
	8000 2650 8000 2850
$Comp
L power:GND #PWR?
U 1 1
P 8000 2850
AR Path="/6268DFFE" Ref="#PWR?"  Part="1" 
AR Path="/62C3F3B9/6268DFFE" Ref="#PWR?"  Part="1" 
AR Path="/636AFA21/6268DFFE" Ref="#PWR049"  Part="1" 
F 0 "#PWR049" H 8000 2600 50  0001 C CNN
F 1 "GND" H 8005 2677 50  0000 C CNN
F 2 "" H 8000 2850 50  0001 C CNN
F 3 "" H 8000 2850 50  0001 C CNN
	1    8000 2850
	1    0    0    -1  
$EndComp
$EndSCHEMATC
